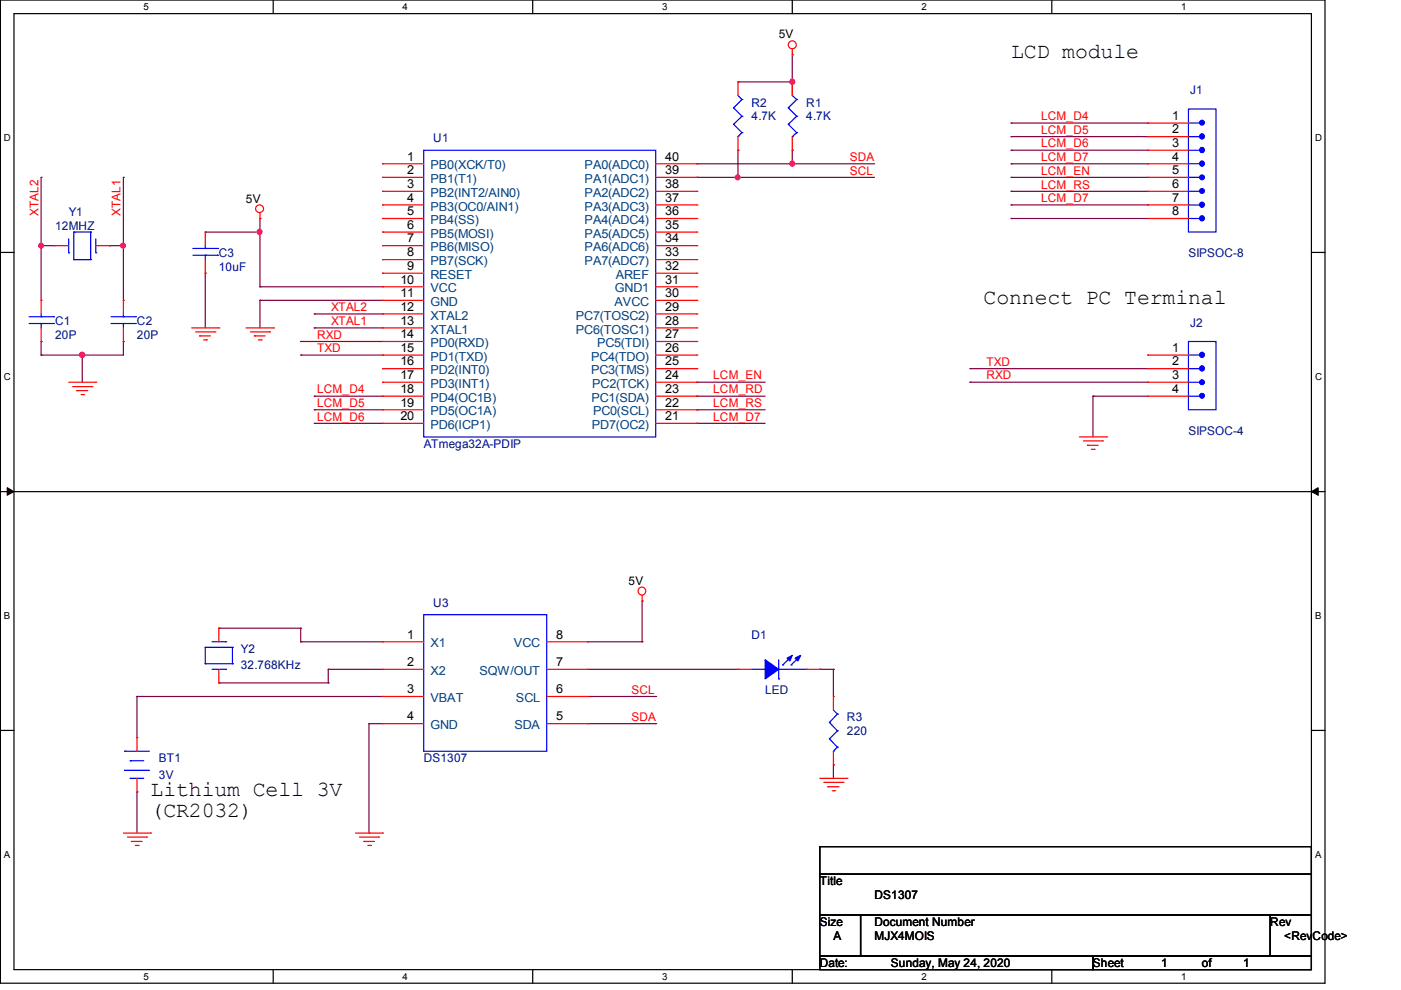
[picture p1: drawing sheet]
# OrCAD Capture schematic DS1307.DSN
size A; title: DS1307; note: MJX4MOIS

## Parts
BT1  3V
C1  20P
C2  20P
C3  10uF
D1  LED
J1  SIPSOC-8
J2  SIPSOC-4
R1  4.7K
R2  4.7K
R3  220
U1  ATmega32A-PDIP  [1]
U3  DS1307
Y1  12MHZ
Y2  32.768KHz

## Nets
5V: C3.1 R1.1 R2.1 U1.10(VCC) U3.8(VCC)
GND: BT1.2(-) C1.2 C2.2 C3.2 J2.4 R3.2 U1.11(GND) U3.4(GND)
LCM_D4: J1.1 U1.18(PD4(OC1B))
LCM_D5: J1.2 U1.19(PD5(OC1A))
LCM_D6: J1.3 U1.20(PD6(ICP1))
LCM_D7: J1.4 J1.7 U1.21(PD7(OC2))
LCM_EN: J1.5 U1.24(PC2(TCK))
LCM_RD: U1.23(PC1(SDA))
LCM_RS: J1.6 U1.22(PC0(SCL))
RXD: J2.3 U1.14(PD0(RXD))
SCL: R2.2 U1.39(PA1(ADC1)) U3.6(SCL)
SDA: R1.2 U1.40(PA0(ADC0)) U3.5(SDA)
TXD: J2.2 U1.15(PD1(TXD))
XTAL1: C2.1 U1.13(XTAL1) Y1.2
XTAL2: C1.1 U1.12(XTAL2) Y1.1
N06081: U3.2(X2) Y2.1
N06093: U3.1(X1) Y2.2
N06134: BT1.1(+) U3.3(VBAT)
N06388: D1.2(ANODE) U3.7(SQW/OUT)
N06509: D1.1(CATHODE) R3.1

Not connected (* = marked no-connect by the designer): J1 8; J2 1; U1 1(PB0(XCK/T0)) 2(PB1(T1)) 3(PB2(INT2/AIN0)) 4(PB3(OC0/AIN1)) 5(PB4(SS)) 6(PB5(MOSI)) 7(PB6(MISO)) 8(PB7(SCK)) 9(RESET) 16(PD2(INT0)) 17(PD3(INT1)) 25(PC3(TMS)) 26(PC4(TDO)) 27(PC5(TDI)) 28(PC6(TOSC1)) 29(PC7(TOSC2)) 30(AVCC) 31(GND1) 32(AREF) 33(PA7(ADC7)) 34(PA6(ADC6)) 35(PA5(ADC5)) 36(PA4(ADC4)) 37(PA3(ADC3)) 38(PA2(ADC2))

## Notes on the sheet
- LCD module
- Connect PC Terminal
- Lithium Cell 3V
  (CR2032)
